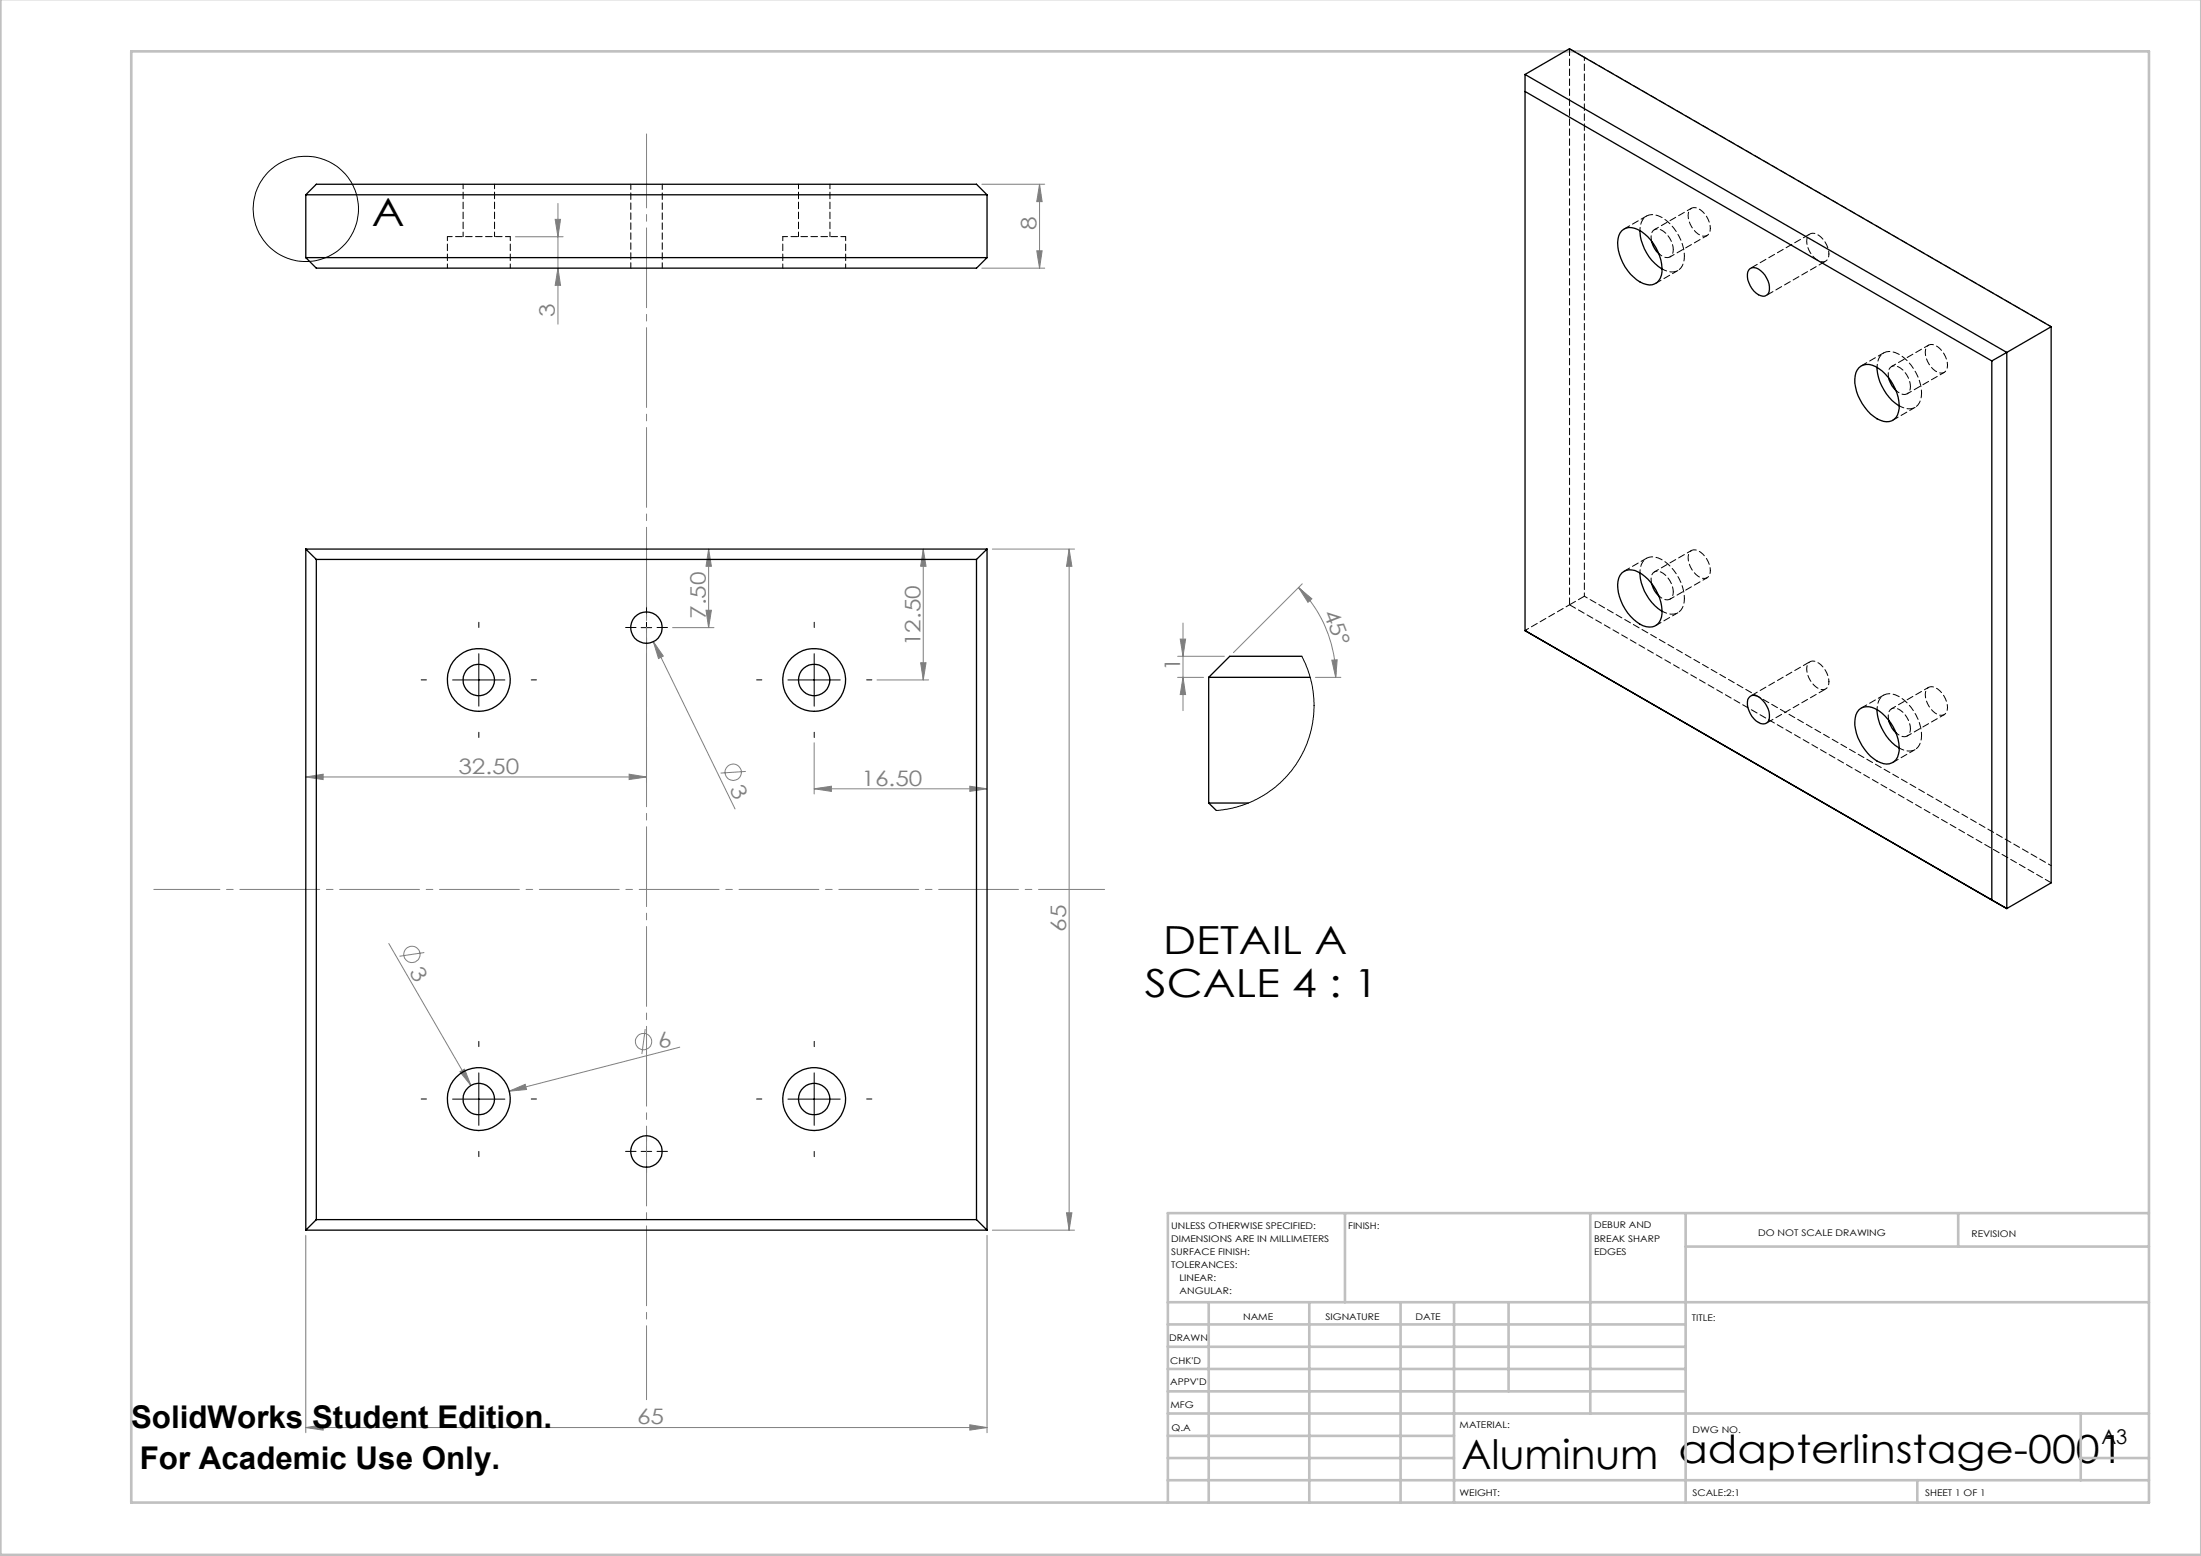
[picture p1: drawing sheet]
<svg xmlns="http://www.w3.org/2000/svg" width="420mm" height="297mm" viewBox="0 0 420 297" stroke-linecap="round" stroke-linejoin="round" font-family="sans-serif">
<g fill="none" stroke="#808080" stroke-width=".19">
<path d="M106.5 38.8v23.1M187.4 35.2h12M198.4 35.2v16M198.4 35.2l.5 3.3h-1.1zM98.4 45.2h9.1M105.9 41.9h1.1l-.5 3.3zM106.5 51.2l.5 3.3h-1.1zM187.4 51.2h12M197.8 47.9h1.1l-.5 3.3zM128.3 119.8h7.9M134.7 116.5h1l-.5 3.3zM135.2 104.8l.5 3.3h-1z"/>
<path d="M135.2 104.8v15M176.2 104.8v25M176.2 104.8l.5 3.3h-1zM189.4 104.8h15.6M204 104.8l.5 3.3h-1zM204 104.8v130M225.7 118.9v16.7M247.8 112.1l2.5 2.2-.7 .7zM247.8 112.1a24.3 24.3 0 0 1 7.1 17.2M248.5 111.4l-13.1 13.2M123.4 124.8v24.5M124.7 122.5l1.9 2.7-.9 .5z"/>
<path d="M124.7 122.5l15.6 31.9M167.4 129.8h9.8M175.7 126.5h1l-.5 3.3zM224.7 129.3h5M224.7 125.3h8.9M225.2 122h1l-.5 3.3zM225.7 129.3l.5 3.3h-1zM251 129.3h4.9M254.1 126l1.1-.1-.3 3.4zM58.3 148.3l3.4-.5v1zM58.3 148.3h65.1M120.1 147.8l3.3 .5-3.3 .5z"/>
<path d="M142.3 147.2l-4.8 .4M155.4 150.6l3.2-.5v1zM155.4 141.8v9.7M155.4 150.6h32.9M185.1 150.1l3.2 .5-3.2 .5zM74.2 180.1l15.7 27.1M81 181.8l-4.8 .7M123.1 196.4l-.6 4.8M129.7 199.9l-32.5 8.4M87.8 204.6l.9-.5 1.2 3.1zM97.2 208.3l3-1.3 .3 1zM58.3 235.8v37.7"/>
<path d="M188.3 235.8v37.7M189.4 234.8h15.6M203.5 231.5h1l-.5 3.3zM58.3 272.5l3.4-.5v1zM58.3 272.5h130M185.1 272l3.2 .5-3.2 .5z"/>
<circle cx="139.9" cy="147.4" r="1.56"/>
<circle cx="78.6" cy="182.2" r="1.55"/>
<circle cx="122.8" cy="198.8" r="1.56"/>
</g>
<g fill="none" stroke="#000" stroke-width=".19">
<path d="M122.3 119.8h2.1M123.4 118.8v2M86.4 129.8h9.9M91.4 124.8v10M150.4 129.8h9.9M155.4 124.8v10M86.4 209.8h9.9M91.4 204.8v10M122.3 219.8h2.1M123.4 218.8v2M150.4 209.8h9.9M155.4 204.8v10"/>
<circle cx="58.4" cy="39.9" r="10"/>
</g>
<g fill="none" stroke="#000" stroke-width=".19" stroke-dasharray="15.2 1.3 1.3 1.3">
<path d="M91.4 119.8v-1M121.4 119.8h-2M123.4 117.8v-2M125.4 119.8h2M155.4 119.8v-1M81.4 129.8h-1M91.4 139.8v1M101.4 129.8h1M123.4 121.8v2M145.4 129.8h-1M155.4 139.8v1M165.4 129.8h1"/>
<path d="M91.4 199.8v-1M155.4 199.8v-1M81.4 209.8h-1M91.4 219.8v1M101.4 209.8h1M121.4 219.8h-2M123.4 217.8v-2M125.4 219.8h2M145.4 209.8h-1M155.4 219.8v1M165.4 209.8h1M123.4 221.8v2"/>
</g>
<path d="M123.4 25.6v241.6" fill="none" stroke="#808080" stroke-width=".19" stroke-dasharray="15.2 1.3 1.3 1.3" stroke-dashoffset="1.1"/>
<path d="M29.3 169.8h181.5" fill="none" stroke="#808080" stroke-width=".19" stroke-dasharray="15.2 1.3 1.3 1.3" stroke-dashoffset="2.6"/>
<g fill="none" stroke="#c0c0c0" stroke-width=".5">
<path d="M.1 -.1v296.9h419.9M25 9.8h385.1v277h-385.1zM256.6 231.6v17M303.5 231.6v38.2M321.7 231.6v55.2M321.7 237.9h88.4M373.7 231.6v6.3M410.1 231.6h-187.3v55.2M222.8 248.6h187.3M222.8 257.1h98.9M222.8 252.8h98.9M230.6 248.6v38.2"/>
<path d="M249.8 248.6v38.2M267.3 248.6v38.2M277.5 248.6v38.2M287.9 248.6v17M222.8 265.6h98.9M222.8 261.3h98.9M222.8 278.3h54.7M222.8 274.1h54.7M222.8 269.8h187.3M397.1 278.3h13M397.1 269.8v12.7M222.8 282.5h187.3"/>
<path d="M365.9 282.5v4.3"/>
</g>
<g fill="#808080">
<path d="M87.8 204.6l.9-.5 1.2 3.1z"/>
<path d="M97.2 208.3l3-1.3 .3 1z"/>
<path d="M124.7 122.5l1.9 2.7-.9 .5z"/>
<path d="M254.1 126l1.1-.1-.3 3.4zM247.8 112.1l2.5 2.2-.7 .7z"/>
<path d="M58.3 272.5l3.4-.5v1zM185.1 272l3.2 .5-3.2 .5z"/>
<path d="M155.4 150.6l3.2-.5v1zM185.1 150.1l3.2 .5-3.2 .5z"/>
<path d="M120.1 147.8l3.3 .5-3.3 .5zM58.3 148.3l3.4-.5v1z"/>
<path d="M106.5 51.2l.5 3.3h-1.1zM105.9 41.9h1.1l-.5 3.3z"/>
<path d="M175.7 126.5h1l-.5 3.3zM176.2 104.8l.5 3.3h-1zM134.7 116.5h1l-.5 3.3zM135.2 104.8l.5 3.3h-1zM203.5 231.5h1l-.5 3.3zM204 104.8l.5 3.3h-1z"/>
<path d="M198.4 35.2l.5 3.3h-1.1zM197.8 47.9h1.1l-.5 3.3zM225.2 122h1l-.5 3.3zM225.7 129.3l.5 3.3h-1z"/>
</g>
<g fill="none" stroke="#000" stroke-width=".25">
<path d="M291 14.2v106.2M291 14.2l91.9 53.1M291 17.5l89.1 51.4M291 14.2l8.5-4.9 91.9 53.1M58.3 37.2v12M58.3 37.2h130M58.3 37.2l2.1-2h125.9l2 2M188.3 37.2v12M58.3 49.2h130M58.3 49.2l2.1 2h125.9l2-2M309.5 44.1a2.54 2.54 0 0 1 3.1-.3 8.9 8.9 0 0 1 4.4 8.7 2.38 2.38 0 0 1-3.5 1.6 8.9 8.9 0 0 1-4.7-8.5l.1-.6zM312.9 44a9.4 9.4 0 0 0 4.2 7.4"/>
<path d="M315.1 46l.1 .4a4.7 4.7 0 0 0 1.3 2M334 51.3a1.98 1.98 0 0 1 2.4 .8 3.7 3.7 0 0 1 1 4 1.51 1.51 0 0 1-2.3-.2 4.5 4.5 0 0 1-1.6-4zM354.7 70.2a2.78 2.78 0 0 1 3.8 .1 8.8 8.8 0 0 1 3.8 8.3 2.3 2.3 0 0 1-3.5 1.6 8.9 8.9 0 0 1-4.8-8.5l.2-.6zM358.2 70.1a9.4 9.4 0 0 0 4.2 7.4M360.4 72.1l.1 .4a5.1 5.1 0 0 0 1.3 2.1M380.1 68.9v102.9l2.8 1.6M382.9 67.3l-2.8 1.6M382.9 67.3v106.1M391.4 62.4v106.1l-8.5 4.9M391.4 62.4l-8.5 4.9M58.3 104.8v130M58.3 104.8l2.1 2"/>
<path d="M58.3 104.8h130M60.4 106.8v126M60.4 106.8h125.9M186.3 106.8v126M188.3 104.8l-2 2M188.3 104.8v130M309.5 109.4a2.54 2.54 0 0 1 3.1-.2 8.9 8.9 0 0 1 4.4 8.6 2.37 2.37 0 0 1-3.5 1.6 9 9 0 0 1-4.7-8.5l.1-.6zM312.9 109.3a9.6 9.6 0 0 0 4.2 7.4M315.1 111.3l.1 .4a4.6 4.6 0 0 0 1.3 2.1M230.6 129.3h19.4M230.6 129.3v24M248.4 125.3h-13.7l-4.1 4"/>
<path d="M291 120.4h.1M291 120.4l91.9 53M333.7 133.2a1.47 1.47 0 0 1 2.3 .1 4 4 0 0 1 1.4 4.5 1.58 1.58 0 0 1-2.3-.2 4.6 4.6 0 0 1-1.6-4.1zM354.7 135.5a2.9 2.9 0 0 1 3.8 .1 8.8 8.8 0 0 1 3.8 8.4 2.34 2.34 0 0 1-3.5 1.6 8.9 8.9 0 0 1-4.8-8.5l.2-.6zM358.2 135.5a9.4 9.4 0 0 0 4.2 7.3M360.4 137.4l.1 .4a4.7 4.7 0 0 0 1.3 2.1M230.6 153.3h7.6M230.6 153.3l1.5 1.4M58.3 234.8h130M60.4 232.8h125.9M60.4 232.8l-2.1 2M186.3 232.8l2 2"/>
<circle cx="123.3" cy="119.8" r="3"/>
<circle cx="91.3" cy="129.8" r="6"/>
<circle cx="91.4" cy="129.8" r="3"/>
<circle cx="155.4" cy="129.8" r="3"/>
<circle cx="155.4" cy="129.8" r="6"/>
<circle cx="91.3" cy="209.8" r="6"/>
<circle cx="91.4" cy="209.8" r="3"/>
<circle cx="123.3" cy="219.8" r="2.99"/>
<circle cx="155.3" cy="209.8" r="3"/>
<circle cx="155.4" cy="209.8" r="6"/>
</g>
<path d="M120.4 35.2v16M97.4 45.2h-12M126.4 51.2v-16M161.4 45.2h-12M317.2 51.3a2.52 2.52 0 0 0 4-1.1l.2-1.3M319.3 47.7a4.4 4.4 0 0 0-2.8-4 1.25 1.25 0 0 0-1.4 1.5l.1 .8M362.4 77.5a2.52 2.52 0 0 0 4.1-1.2l.2-1.3M364.6 73.8a4.4 4.4 0 0 0-2.8-3.9 1.25 1.25 0 0 0-1.5 1.4l.1 .8M317.2 116.7a2.52 2.52 0 0 0 4-1.2l.2-1.3M319.3 113a4.4 4.4 0 0 0-2.8-3.9 1.25 1.25 0 0 0-1.4 1.4l.1 .8M364.6 139.1a4.4 4.4 0 0 0-2.8-3.9 1.25 1.25 0 0 0-1.5 1.5l.1 .7M362.4 142.8a2.52 2.52 0 0 0 4.1-1.2l.2-1.3" fill="none" stroke="#000" stroke-width=".19" stroke-dasharray="1.3 .6" stroke-dashoffset=".3"/>
<path d="M85.4 45.2v6M97.4 51.2v-6M149.4 45.2v6M161.4 51.2v-6M299.5 115.4l-8.5 4.9" fill="none" stroke="#000" stroke-width=".19" stroke-dasharray="1.3 .6" stroke-dashoffset=".5"/>
<path d="M88.4 35.2v10M152.4 35.2v10M322.8 39.8l-7.1 4M94.4 45.2v-10M158.4 45.2v-10M318.7 49l7.1-4M363.9 75.2l7.1-4.1M368 65.9l-7.1 4.1M318.7 114.4l7.1-4.1M322.8 105.1l-7.1 4.1M368 131.2l-7.1 4.1M363.9 140.5l7.1-4.1" fill="none" stroke="#000" stroke-width=".19" stroke-dasharray="1.3 .6" stroke-dashoffset=".4"/>
<path d="M302.3 10.9v102.9M316.6 48.4a1.58 1.58 0 0 0 2.5 .2l.2-.9M361.8 74.5a1.58 1.58 0 0 0 2.6 .2l.2-.9M391.4 62.4l-89.1-51.5M302.3 113.8l89.1 51.4M316.6 113.7a1.58 1.58 0 0 0 2.5 .2l.2-.9M361.8 139.9a1.58 1.58 0 0 0 2.6 .1l.2-.9" fill="none" stroke="#000" stroke-width=".19" stroke-dasharray="1.3 .6" stroke-dashoffset=".6"/>
<path d="M321.4 48.9a9.1 9.1 0 0 0-5-7.7 2.43 2.43 0 0 0-3.5 2.4v.4M326.4 43.6a4.4 4.4 0 0 0-2.8-4 1.25 1.25 0 0 0-1.5 1.5 4.4 4.4 0 0 0 2.8 4 1.25 1.25 0 0 0 1.5-1.5M349 48.5a4.4 4.4 0 0 0-2.8-4 1.25 1.25 0 0 0-1.4 1.5 4.4 4.4 0 0 0 2.7 4 1.25 1.25 0 0 0 1.5-1.5M366.7 75a9.1 9.1 0 0 0-5-7.7 2.43 2.43 0 0 0-3.5 2.5v.3M371.6 69.7a4.4 4.4 0 0 0-2.7-3.9 1.25 1.25 0 0 0-1.5 1.5 4.4 4.4 0 0 0 2.8 3.9 1.25 1.25 0 0 0 1.4-1.5M321.4 114.2a9.1 9.1 0 0 0-5-7.7 2.43 2.43 0 0 0-3.5 2.5v.3M326.4 108.9a4.4 4.4 0 0 0-2.8-3.9 1.25 1.25 0 0 0-1.5 1.5 4.4 4.4 0 0 0 2.8 3.9 1.25 1.25 0 0 0 1.5-1.5M349 130.1a4.4 4.4 0 0 0-2.8-3.9 1.25 1.25 0 0 0-1.4 1.5 4.4 4.4 0 0 0 2.7 3.9 1.25 1.25 0 0 0 1.5-1.5M371.6 135a4.4 4.4 0 0 0-2.7-3.9 1.25 1.25 0 0 0-1.5 1.5 4.4 4.4 0 0 0 2.8 3.9 1.25 1.25 0 0 0 1.4-1.5M366.7 140.3a9.1 9.1 0 0 0-5-7.7 2.43 2.43 0 0 0-3.5 2.5v.3" fill="none" stroke="#000" stroke-width=".19" stroke-dasharray="1.3 .6" stroke-dashoffset=".7"/>
<path d="M302.3 10.9l-2.8-1.6M299.5 115.4l2.8-1.6M391.4 168.5l-91.9-53.1" fill="none" stroke="#000" stroke-width=".19" stroke-dasharray="1.3 .6"/>
<path d="M299.5 115.4v-106.1" fill="none" stroke="#000" stroke-width=".19" stroke-dasharray="1.3 .6" stroke-dashoffset="-.1"/>
<path d="M314.2 41.2l-4.3 2.5M315.9 54.1l4.3-2.5M359.4 67.4l-4.2 2.4M361.2 80.2l4.2-2.4M314.2 106.6l-4.3 2.4M315.9 119.4l4.3-2.4M359.4 132.7l-4.2 2.4M361.2 145.5l4.2-2.4" fill="none" stroke="#000" stroke-width=".19" stroke-dasharray="1.3 .6" stroke-dashoffset=".1"/>
<path d="M337.1 56.4l11.3-6.5M345.4 44.7l-11.3 6.5M337.1 138l11.3-6.5M345.4 126.3l-11.3 6.5" fill="none" stroke="#000" stroke-width=".19" stroke-dasharray="1.3 .6" stroke-dashoffset="-.2"/>
<path d="M248.4 125.3l1.2 2.6 .7 2.3 .3 1.8 .2 3.1-.3 2.7-.5 2.1-.6 2.1-1.1 2.2-.9 1.6-2.1 2.6-1.8 1.8-1.8 1.2-2.5 1.5-2.2 .8-3 .8-1.9 .2" fill="none" stroke="#000" stroke-width=".19"/>
<text font-size="7.8" x="278.9" y="280.3">Aluminum adapterlinstage-0001</text>
<g font-size="7.4">
<text x="70.9" y="43.1">A</text>
<text x="222" y="182.2">DETAIL A</text>
<text x="218.4" y="190.4">SCALE 4 : 1</text>
</g>
<g font-size="6">
<text x="25" y="272.6">SolidWorks Student Edition.</text>
<text x="26.7" y="280.3">For Academic Use Only.</text>
</g>
<g font-size="4.1" fill="#808080">
<text x="197.8" y="44" transform="rotate(-90 197.8 44)">8</text>
<text x="105.9" y="60.6" transform="rotate(-90 105.9 60.6)">3</text>
<text x="134.7" y="118.1" transform="rotate(-90 134.7 118.1)">7.50</text>
<text x="252.5" y="116.9" transform="rotate(69 252.5 116.9)">45°</text>
<text x="175.6" y="123.4" transform="rotate(-90 175.6 123.4)">12.50</text>
<text x="225.2" y="128.1" transform="rotate(-90 225.2 128.1)">1</text>
<text x="87.5" y="147.7">32.50</text>
<text x="164.4" y="150">16.50</text>
<text x="139.1" y="150.6" transform="rotate(64 139.1 150.6)">3</text>
<text x="203.5" y="177.8" transform="rotate(-90 203.5 177.8)">65</text>
<text x="78" y="185.5" transform="rotate(60 78 185.5)">3</text>
<text x="125.8" y="200.2" transform="rotate(-14 125.8 200.2)">6</text>
<text x="121.6" y="271.9">65</text>
</g>
<text font-size="3.9" x="401" y="275.7">A3</text>
<g font-size="1.7">
<text x="223.5" y="234.6">UNLESS OTHERWISE SPECIFIED:</text>
<text x="223.5" y="237.1">DIMENSIONS ARE IN MILLIMETERS</text>
<text x="223.5" y="239.6">SURFACE FINISH:</text>
<text x="257.3" y="234.6">FINISH:</text>
<text x="304.2" y="234.5">DEBUR AND</text>
<text x="304.2" y="237">BREAK SHARP</text>
<text x="304.2" y="239.5">EDGES</text>
<text x="335.5" y="235.9">DO NOT SCALE DRAWING</text>
<text x="376.2" y="236.1">REVISION</text>
<text x="223.5" y="242.1">TOLERANCES:</text>
<text x="225.1" y="244.6">LINEAR:</text>
<text x="225.1" y="247">ANGULAR:</text>
<text x="237.2" y="252">NAME</text>
<text x="252.9" y="251.9">SIGNATURE</text>
<text x="270.1" y="251.9">DATE</text>
<text x="223.1" y="256">DRAWN</text>
<text x="322.8" y="252.2">TITLE:</text>
<text x="223.3" y="260.3">CHK'D</text>
<text x="223.3" y="264.4">APPV'D</text>
<text x="223.3" y="268.7">MFG</text>
<text x="223.6" y="273.1">Q.A</text>
<text x="278.5" y="272.5">MATERIAL:</text>
<text x="323" y="273.6">DWG NO.</text>
<text x="278.5" y="285.5">WEIGHT:</text>
<text x="323" y="285.6">SCALE:2:1</text>
<text x="367.4" y="285.6">SHEET 1 OF 1</text>
</g>
</svg>
